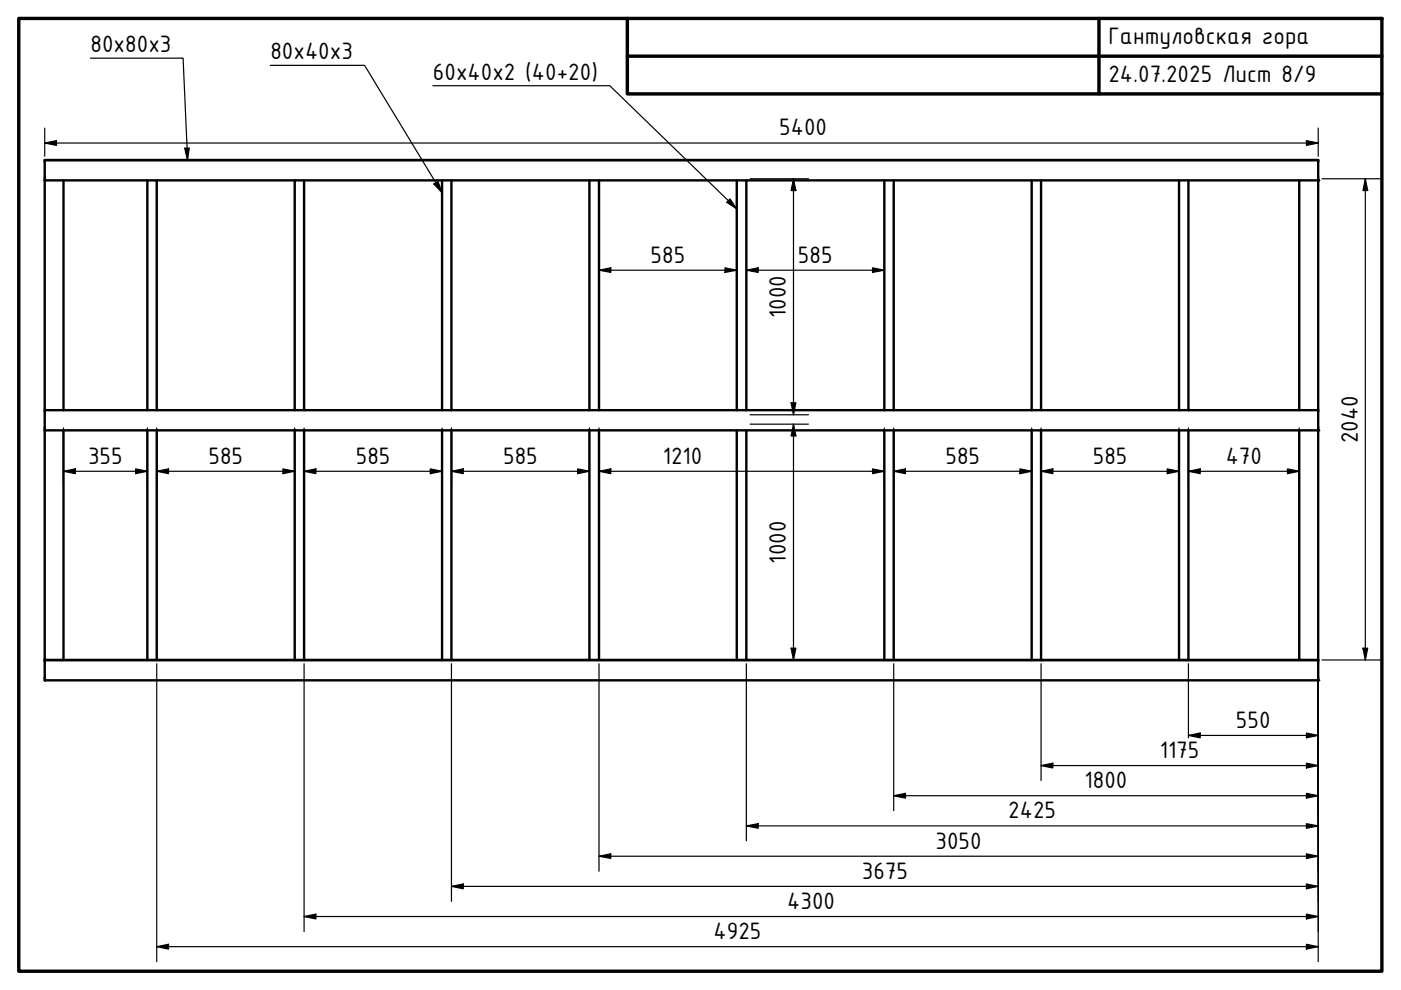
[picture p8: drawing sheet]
<svg xmlns="http://www.w3.org/2000/svg" width="297mm" height="210mm" viewBox="0 0 297 210" stroke-linecap="round" stroke-linejoin="round" font-family="sans-serif">
<!-- layer: Visible (ISO) -->
<g fill="none" stroke="#000" stroke-width=".51">
<path d="M9.5 34h270M9.5 34v110.2h270v-110.2M9.5 38.2h270M13.5 38.2v48.8M31.2 38.2v48.8M33.2 38.2v48.8M62.5 38.2v48.8M64.5 38.2v48.8M93.7 38.2v48.8M95.7 38.2v48.8M125 38.2v48.8M127 38.2v48.8"/>
<path d="M156.2 38.2v48.8M158.2 38.2v48.8M187.5 38.2v48.8M189.5 38.2v48.8M218.7 38.2v48.8M220.7 38.2v48.8M250 38.2v48.8M252 38.2v48.8M275.5 38.2v48.8M9.5 91.2h270M9.5 87h270M13.5 91.2v48.7"/>
<path d="M31.2 91.2v48.7M33.2 91.2v48.7M62.5 91.2v48.7M64.5 91.2v48.7M93.7 91.2v48.7M95.7 91.2v48.7M125 91.2v48.7M127 91.2v48.7M156.2 91.2v48.7M158.2 91.2v48.7h-2M187.5 91.2v48.7M189.5 91.2v48.7"/>
<path d="M218.7 91.2v48.7M220.7 91.2v48.7M250 91.2v48.7M252 91.2v48.7M275.5 91.2v48.7h4M9.5 139.9h21.7M9.5 140h270M31.2 139.9h2M33.2 139.9h29.3M62.5 139.9h2M64.5 139.9h29.2M93.7 139.9h2"/>
<path d="M95.7 139.9h29.3M125 139.9h2M127 139.9h29.2M158.2 139.9h29.3M187.5 139.9h2M189.5 139.9h29.2M218.7 139.9h2M220.7 139.9h29.3M250 139.9h2M252 139.9h23.5"/>
</g>
<g fill="#000">
<circle cx="9.5" cy="38.2" r=".25"/>
<circle cx="279.5" cy="38.2" r=".25"/>
<circle cx="9.5" cy="91.2" r=".25"/>
<circle cx="279.5" cy="91.2" r=".25"/>
<circle cx="9.5" cy="144.2" r=".25"/>
<circle cx="279.5" cy="144.2" r=".25"/>
</g>
<!-- layer: Border (ISO) -->
<path d="M4 3.9h289v202h-289zM133 3.9v16h160M133 11.9h160M233 3.9v16" fill="none" stroke="#000" stroke-width=".72"/>
<!-- layer: Dimension (ISO) -->
<g fill="none" stroke="#000" stroke-width=".25">
<path d="M9.5 30.3l2.5-.5v1zM9.5 30.3h270M9.5 27.1v6M159 37.9h12.4M168.2 37.9l.5 2.5h-1zM168.2 37.9v50M277 29.8l2.5 .5-2.5 .5zM279.5 27.1v6M280.3 37.9h12.4M289.5 37.9l.5 2.5h-1zM289.5 37.9v102M127 57.3l2.5-.5v1z"/>
<path d="M127 57.3h29.2M153.7 56.8l2.5 .5-2.5 .5zM158.2 57.3l2.5-.5v1zM158.2 57.3h29.3M185 56.8l2.5 .5-2.5 .5zM13.5 99.9l2.5-.5v1zM13.5 99.9h17.7M13.5 90.7v12.4M28.7 99.4l2.5 .5-2.5 .5zM31.2 90.7v12.4M33.2 99.9l2.5-.5v1zM33.2 99.9h29.3"/>
<path d="M33.2 90.7v12.4M60 99.4l2.5 .5-2.5 .5zM62.5 90.7v12.4M64.5 99.9l2.5-.5v1zM64.5 99.9h29.2M64.5 90.7v12.4M91.2 99.4l2.5 .5-2.5 .5zM93.7 90.7v12.4M95.7 99.9l2.5-.5v1zM95.7 99.9h29.3M95.7 90.7v12.4M122.5 99.4l2.5 .5-2.5 .5z"/>
<path d="M125 90.7v12.4M127 99.9l2.5-.5v1zM127 99.9h60.5M127 90.7v12.4M159 89.9h12.4M159 87.9h12.4M167.7 85.4h1l-.5 2.5zM168.2 89.9l.5 2.5h-1zM168.2 89.9v50M185 99.4l2.5 .5-2.5 .5zM187.5 90.7v12.4M189.5 99.9l2.5-.5v1z"/>
<path d="M189.5 99.9h29.2M189.5 90.7v12.4M216.2 99.4l2.5 .5-2.5 .5zM218.7 90.7v12.4M220.7 99.9l2.5-.5v1zM220.7 99.9h29.3M220.7 90.7v12.4M247.5 99.4l2.5 .5-2.5 .5zM250 90.7v12.4M252 99.9l2.5-.5v1zM252 99.9h23.5M252 90.7v12.4"/>
<path d="M273 99.4l2.5 .5-2.5 .5zM275.5 90.7v12.4M279.5 87.8v116.1M159 139.9h12.4M167.7 137.4h1l-.5 2.5zM280.3 139.9h12.4M289 137.4h1l-.5 2.5zM33.2 140.7v63.2M64.5 140.7v56.8M95.7 140.7v50.4M127 140.7v44M158.2 140.7v37.6"/>
<path d="M189.5 140.7v31.2M220.7 140.7v24.8M252 155.9l2.5-.5v1zM252 140.7v15.7M252 155.9h27.5M277 155.4l2.5 .5-2.5 .5zM158.2 175.1l2.5-.5v1zM158.2 175.1h121.3M189.5 168.7l2.5-.5v1zM189.5 168.7h90M220.7 162.3l2.5-.5v1zM220.7 162.3h58.8"/>
<path d="M277 161.8l2.5 .5-2.5 .5zM277 168.2l2.5 .5-2.5 .5zM277 174.6l2.5 .5-2.5 .5zM64.5 194.3l2.5-.5v1zM64.5 194.3h215M95.7 187.9l2.5-.5v1zM95.7 187.9h183.8M127 181.5l2.5-.5v1zM127 181.5h152.5M277 181l2.5 .5-2.5 .5zM277 187.4l2.5 .5-2.5 .5zM277 193.8l2.5 .5-2.5 .5z"/>
<path d="M33.2 200.7l2.5-.5v1zM33.2 200.7h246.3M277 200.2l2.5 .5-2.5 .5z"/>
</g>
<g fill="#000">
<path d="M9.5 30.3l2.5-.5v1zM277 29.8l2.5 .5-2.5 .5zM127 57.3l2.5-.5v1zM153.7 56.8l2.5 .5-2.5 .5zM158.2 57.3l2.5-.5v1zM168.2 37.9l.5 2.5h-1zM185 56.8l2.5 .5-2.5 .5zM289.5 37.9l.5 2.5h-1zM13.5 99.9l2.5-.5v1zM33.2 99.9l2.5-.5v1zM64.5 99.9l2.5-.5v1zM95.7 99.9l2.5-.5v1z"/>
<path d="M127 99.9l2.5-.5v1zM167.7 85.4h1l-.5 2.5zM168.2 89.9l.5 2.5h-1zM189.5 99.9l2.5-.5v1zM220.7 99.9l2.5-.5v1zM252 99.9l2.5-.5v1zM28.7 99.4l2.5 .5-2.5 .5zM60 99.4l2.5 .5-2.5 .5zM91.2 99.4l2.5 .5-2.5 .5zM122.5 99.4l2.5 .5-2.5 .5zM185 99.4l2.5 .5-2.5 .5zM216.2 99.4l2.5 .5-2.5 .5z"/>
<path d="M247.5 99.4l2.5 .5-2.5 .5zM273 99.4l2.5 .5-2.5 .5zM167.7 137.4h1l-.5 2.5zM289 137.4h1l-.5 2.5zM252 155.9l2.5-.5v1zM277 155.4l2.5 .5-2.5 .5zM158.2 175.1l2.5-.5v1zM189.5 168.7l2.5-.5v1zM220.7 162.3l2.5-.5v1zM277 161.8l2.5 .5-2.5 .5zM277 168.2l2.5 .5-2.5 .5zM277 174.6l2.5 .5-2.5 .5z"/>
<path d="M64.5 194.3l2.5-.5v1zM95.7 187.9l2.5-.5v1zM127 181.5l2.5-.5v1zM277 181l2.5 .5-2.5 .5zM277 187.4l2.5 .5-2.5 .5zM277 193.8l2.5 .5-2.5 .5zM33.2 200.7l2.5-.5v1zM277 200.2l2.5 .5-2.5 .5z"/>
</g>
<!-- layer: Symbol (ISO) -->
<path d="M19.2 12.3h19.6l1 21.6M57.3 13.9h20l16.4 27M91.8 18.2h37.5l26.9 26.1M39.2 31.4h.9l-.3 2.5zM92 39l.9-.5 .8 2.4zM154.8 42.2l1.4 2.1-2.1-1.4z" fill="none" stroke="#000" stroke-width=".25"/>
<path d="M39.2 31.4h.9l-.3 2.5zM92 39l.9-.5 .8 2.4zM154.8 42.2l1.4 2.1-2.1-1.4z" fill="#000"/>
<g font-size="5.4">
<text x="19.2" y="11.1">80x80x3</text>
<text x="235" y="9.4">Гантуловская гора</text>
<text x="57.3" y="12.5">80x40x3</text>
<text x="91.8" y="16.9">60x40x2 (40+20)</text>
<text x="235" y="17.4">24.07.2025 Лист 8/9</text>
<text x="165.2" y="28.7">5400</text>
<text x="137.9" y="55.7">585</text>
<text x="169.2" y="55.7">585</text>
<text x="166.6" y="67.5" transform="rotate(-90 166.6 67.5)">1000</text>
<text x="287.9" y="94" transform="rotate(-90 287.9 94)">2040</text>
<text x="18.7" y="98.3">355</text>
<text x="44.2" y="98.3">585</text>
<text x="75.4" y="98.3">585</text>
<text x="106.7" y="98.3">585</text>
<text x="140.5" y="98.3">1210</text>
<text x="200.4" y="98.3">585</text>
<text x="231.7" y="98.3">585</text>
<text x="259.9" y="98.3">470</text>
<text x="166.6" y="119.5" transform="rotate(-90 166.6 119.5)">1000</text>
<text x="262" y="154.3">550</text>
<text x="245.9" y="160.7">1175</text>
<text x="229.9" y="167.1">1800</text>
<text x="213.8" y="173.5">2425</text>
<text x="198.3" y="179.9">3050</text>
<text x="182.7" y="186.3">3675</text>
<text x="166.9" y="192.7">4300</text>
<text x="151.3" y="199.1">4925</text>
</g>
</svg>
